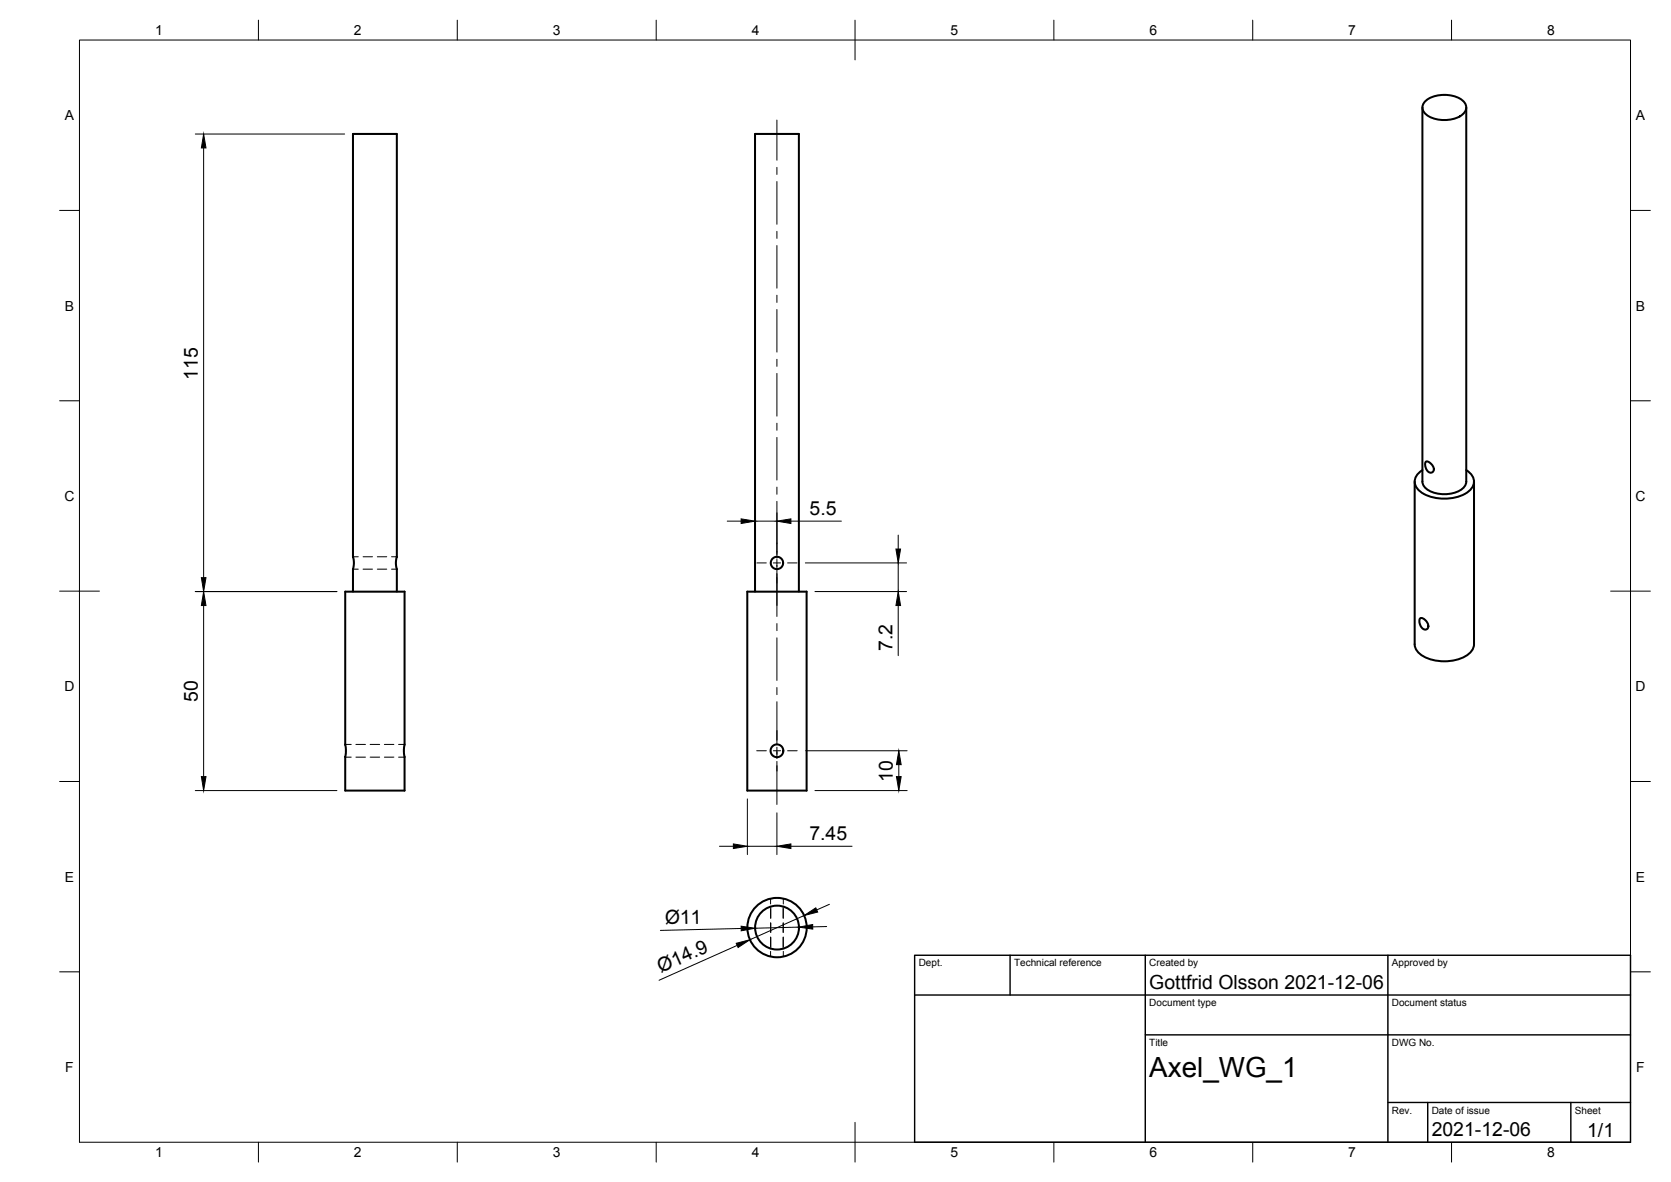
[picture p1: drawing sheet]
<svg xmlns="http://www.w3.org/2000/svg" width="420mm" height="297mm" viewBox="0 0 420 297" stroke-linecap="round" stroke-linejoin="round" font-family="sans-serif">
<!-- layer: Visible -->
<g fill="none" stroke="#000" stroke-width=".51">
<path d="M357.7 27v94M358.6 25.3a8.2 8.2 0 0 1 9.2 0 2.26 2.26 0 0 1 .8 2.2 2.26 2.26 0 0 1-1.5 1.7 8.3 8.3 0 0 1-8.5-.5 2.12 2.12 0 0 1 0-3.4zM368.7 27v94M357.7 118.1a3.1 3.1 0 0 0-2 2.6 3.1 3.1 0 0 0 1.5 2.9 11.2 11.2 0 0 0 11.9 0 3 3 0 0 0 1.5-2.9 3 3 0 0 0-1.9-2.6M358.5 116.1l.2-.1 .5 .1 1.1 1 .2 1-.3 .6h-.9l-.6-.7-.4-1.2zM355.7 121v40.9a4.2 4.2 0 0 0 3.1 3.5 11.4 11.4 0 0 0 10.4-1 3.3 3.3 0 0 0 1.4-2.5v-40.9M357.7 121a3.4 3.4 0 0 0 2.7 2.8 7.5 7.5 0 0 0 7.9-1.7l.4-1.1M86.8 148.7h14.9v38.4l-.1 1.1 .1 2.1v8.4h-14.9v-8.4l.2-1.2-.2-2zM88.8 148.7v-5.7l.2-1.2-.2-1.9v-106.2h11v106.2l-.3 1.3 .3 1.8v5.7M187.9 148.7h14.9v50h-14.9zM189.8 148.7v-115h11.1v115M357 155.5l.3-.2 .6 .2 1 1 .3 .9-.4 .7-.7 .1-.8-.8-.4-1.1z"/>
<circle cx="195.4" cy="141.5" r="1.55"/>
<circle cx="195.4" cy="188.7" r="1.6"/>
<circle cx="195.4" cy="233.1" r="7.5"/>
<circle cx="195.4" cy="233.1" r="5.5"/>
</g>
<!-- layer: Hidden -->
<g fill="none" stroke="#000" stroke-width=".25">
<path d="M88.8 139.9h1.3M91.3 139.9h2.4M94.9 139.9h2.3M98.4 139.9h1.4M88.8 143h1.3M91.3 143h2.4M94.9 143h2.3M98.4 143h1.4M86.8 190.3h1.5M86.8 187.1h1.5M89.5 190.3h2.4M89.5 187.1h2.4"/>
<path d="M93.1 190.3h2.4M93.1 187.1h2.4M96.6 190.3h2.4M96.6 187.1h2.4M100.2 190.3h1.5M100.2 187.1h1.5M193.8 225.8v1.4M193.8 228.4v2.3M193.8 231.9v2.4M193.8 235.5v2.4M193.8 239.1v1.3M193.8 227.8v2.9"/>
<path d="M193.8 235.5v2.9M196.9 227.8v2.9M196.9 231.9v2.4M197 225.8v1.4M197 235.5l-.1 2.9M197 239.1v1.3"/>
</g>
<!-- layer: Border -->
<g fill="none" stroke="#000" stroke-width=".25">
<path d="M20 10.1h390v276.9h-390zM65 5.1v5M115 5.1v5M165 5.1v5M215 5.1v10M265 5.1v5M315 5.1v5M365 5.1v5M15 52.9h5M410 52.9h5M15 100.7h5M410 100.7h5"/>
<path d="M15 148.6h10M405 148.6h10M15 196.4h5M410 196.4h5M15 244.2h5M410 244.2h5M65 287v5M115 287v5M165 287v5M215 282.1v9.9M265 287v5M315 287v5"/>
<path d="M365 287v5"/>
</g>
<!-- layer: TitleBlock -->
<path d="M230 240.1h180v46.9h-180zM230 250h180M254 240.1v9.9M288 240.1v46.9M349 240.1v46.9M288 260.1h122M349 277.1h61M359 277.1v9.9M395 277.1v9.9" fill="none" stroke="#000" stroke-width=".36"/>
<!-- layer: Dimensions -->
<g fill="none" stroke="#000" stroke-width=".25">
<path d="M49.1 33.7h37.6M51.2 37.2v108M182.9 131h3.5M189.9 130v3.1M189.9 131h5.4M195.3 128.9v10.5M198.9 131h12.7M225.8 134.5v3.5M49.1 148.7h35.6M51.2 152.2v43M202.5 141.5h25.4M204.9 148.7h23"/>
<path d="M225.8 141.5v7.2M225.8 152.2v12.6M49.1 198.7h35.6M202.6 188.7h25.5M204.9 198.7h23.2M226 192.2v3M180.9 212.7h3.5M187.9 200.8v14M187.9 212.7h7.4M195.3 204.3v10.5M198.9 212.7h15.3M185.4 237.6l-19.7 8.7"/>
<path d="M186.4 233.3l-20.3 .5M200.9 233l-11 .3M202.2 230.1l-13.6 6.1M207.9 232.8l-3.5 .1M208.6 227.3l-3.2 1.4"/>
</g>
<g fill="#000" stroke="#000" stroke-width=".25">
<path d="M51.2 33.7l.6 3.5h-1.2zM186.4 130.4l3.5 .6-3.5 .6zM195.3 131l3.6-.6v1.2zM225.3 138h1.1l-.6 3.5zM51.2 148.7l.6 3.5h-1.2zM50.6 145.2h1.2l-.6 3.5zM225.8 148.7l.6 3.5h-1.1zM50.6 195.2h1.2l-.6 3.5zM226 188.7l.6 3.5h-1.2zM225.4 195.2h1.2l-.6 3.5zM184.4 212.1l3.5 .6-3.5 .5zM195.3 212.7l3.6-.6v1.1z"/>
<path d="M185.1 237.1l3.5-.9-3 1.9zM186.4 232.8l3.5 .5-3.5 .6zM200.9 233l3.4-.7 .1 1.2zM202.2 230.1l2.9-2 .5 1.1z"/>
</g>
<!-- layer: Center Lines -->
<g fill="none" stroke="#000" stroke-width=".25">
<path d="M195.3 30.2v10.1M195.3 42.1v1.7M195.3 45.6v10.8M195.3 58.1v1.8M195.3 61.7v10.7M195.3 74.2v1.8M195.3 77.8v10.7M195.3 90.3v1.8M195.3 93.8v10.8M195.3 106.3v1.8M195.3 109.9v10.7M195.3 122.4v1.8"/>
<path d="M195.3 126v14.3M190.3 141.5h2.4M194.5 141.5h1.8M195.3 140.6v14.3M195.3 156.7v1.8M198 141.5h2.4M195.3 160.3v10.7M195.3 172.8v1.8M195.3 176.3v10.8M190.3 188.7h2.4M194.5 188.7h1.8M195.3 187.8v2.8"/>
<path d="M195.3 191.4v10.8M198 188.7h2.4"/>
</g>
<text font-size="7" x="289" y="270.6">Axel_WG_1</text>
<g font-size="4.9">
<text x="49.7" y="95.4" transform="rotate(-90 49.7 95.4)">115</text>
<text x="203.6" y="129.5">5.5</text>
<text x="224.5" y="163.6" transform="rotate(-90 224.5 163.6)">7.2</text>
<text x="49.7" y="176.4" transform="rotate(-90 49.7 176.4)">50</text>
<text x="224.5" y="196.5" transform="rotate(-90 224.5 196.5)">10</text>
<text x="203.5" y="211.2">7.45</text>
<text x="167.2" y="232.2" transform="rotate(-1 167.2 232.2)">Ø11</text>
<text x="166.2" y="244.4" transform="rotate(-24 166.2 244.4)">Ø14.9</text>
<text x="289" y="248.5">Gottfrid Olsson 2021-12-06</text>
<text x="360" y="285.5">2021-12-06</text>
<text x="399.1" y="285.7">1/1</text>
</g>
<g font-size="3.5">
<text x="39" y="8.8">1</text>
<text x="89" y="8.8">2</text>
<text x="139" y="8.8">3</text>
<text x="189" y="8.8">4</text>
<text x="239" y="8.8">5</text>
<text x="289" y="8.8">6</text>
<text x="339" y="8.8">7</text>
<text x="389" y="8.8">8</text>
<text x="16.3" y="30.2">A</text>
<text x="411.3" y="30.2">A</text>
<text x="16.3" y="78">B</text>
<text x="411.3" y="78">B</text>
<text x="16.2" y="125.9">C</text>
<text x="411.2" y="125.9">C</text>
<text x="16.2" y="173.7">D</text>
<text x="411.2" y="173.7">D</text>
<text x="16.3" y="221.6">E</text>
<text x="411.3" y="221.6">E</text>
<text x="16.4" y="269.4">F</text>
<text x="411.4" y="269.4">F</text>
<text x="39" y="290.8">1</text>
<text x="89" y="290.8">2</text>
<text x="139" y="290.8">3</text>
<text x="189" y="290.8">4</text>
<text x="239" y="290.8">5</text>
<text x="289" y="290.8">6</text>
<text x="339" y="290.8">7</text>
<text x="389" y="290.8">8</text>
</g>
<g font-size="2.5">
<text x="231" y="242.9">Dept.</text>
<text x="255" y="242.9">Technical reference</text>
<text x="289" y="242.9">Created by</text>
<text x="350" y="242.9">Approved by</text>
<text x="289" y="252.8">Document type</text>
<text x="350" y="252.8">Document status</text>
<text x="289" y="262.9">Title</text>
<text x="350" y="262.9">DWG No.</text>
<text x="350" y="279.9">Rev.</text>
<text x="360" y="279.9">Date of issue</text>
<text x="396" y="279.9">Sheet</text>
</g>
</svg>
